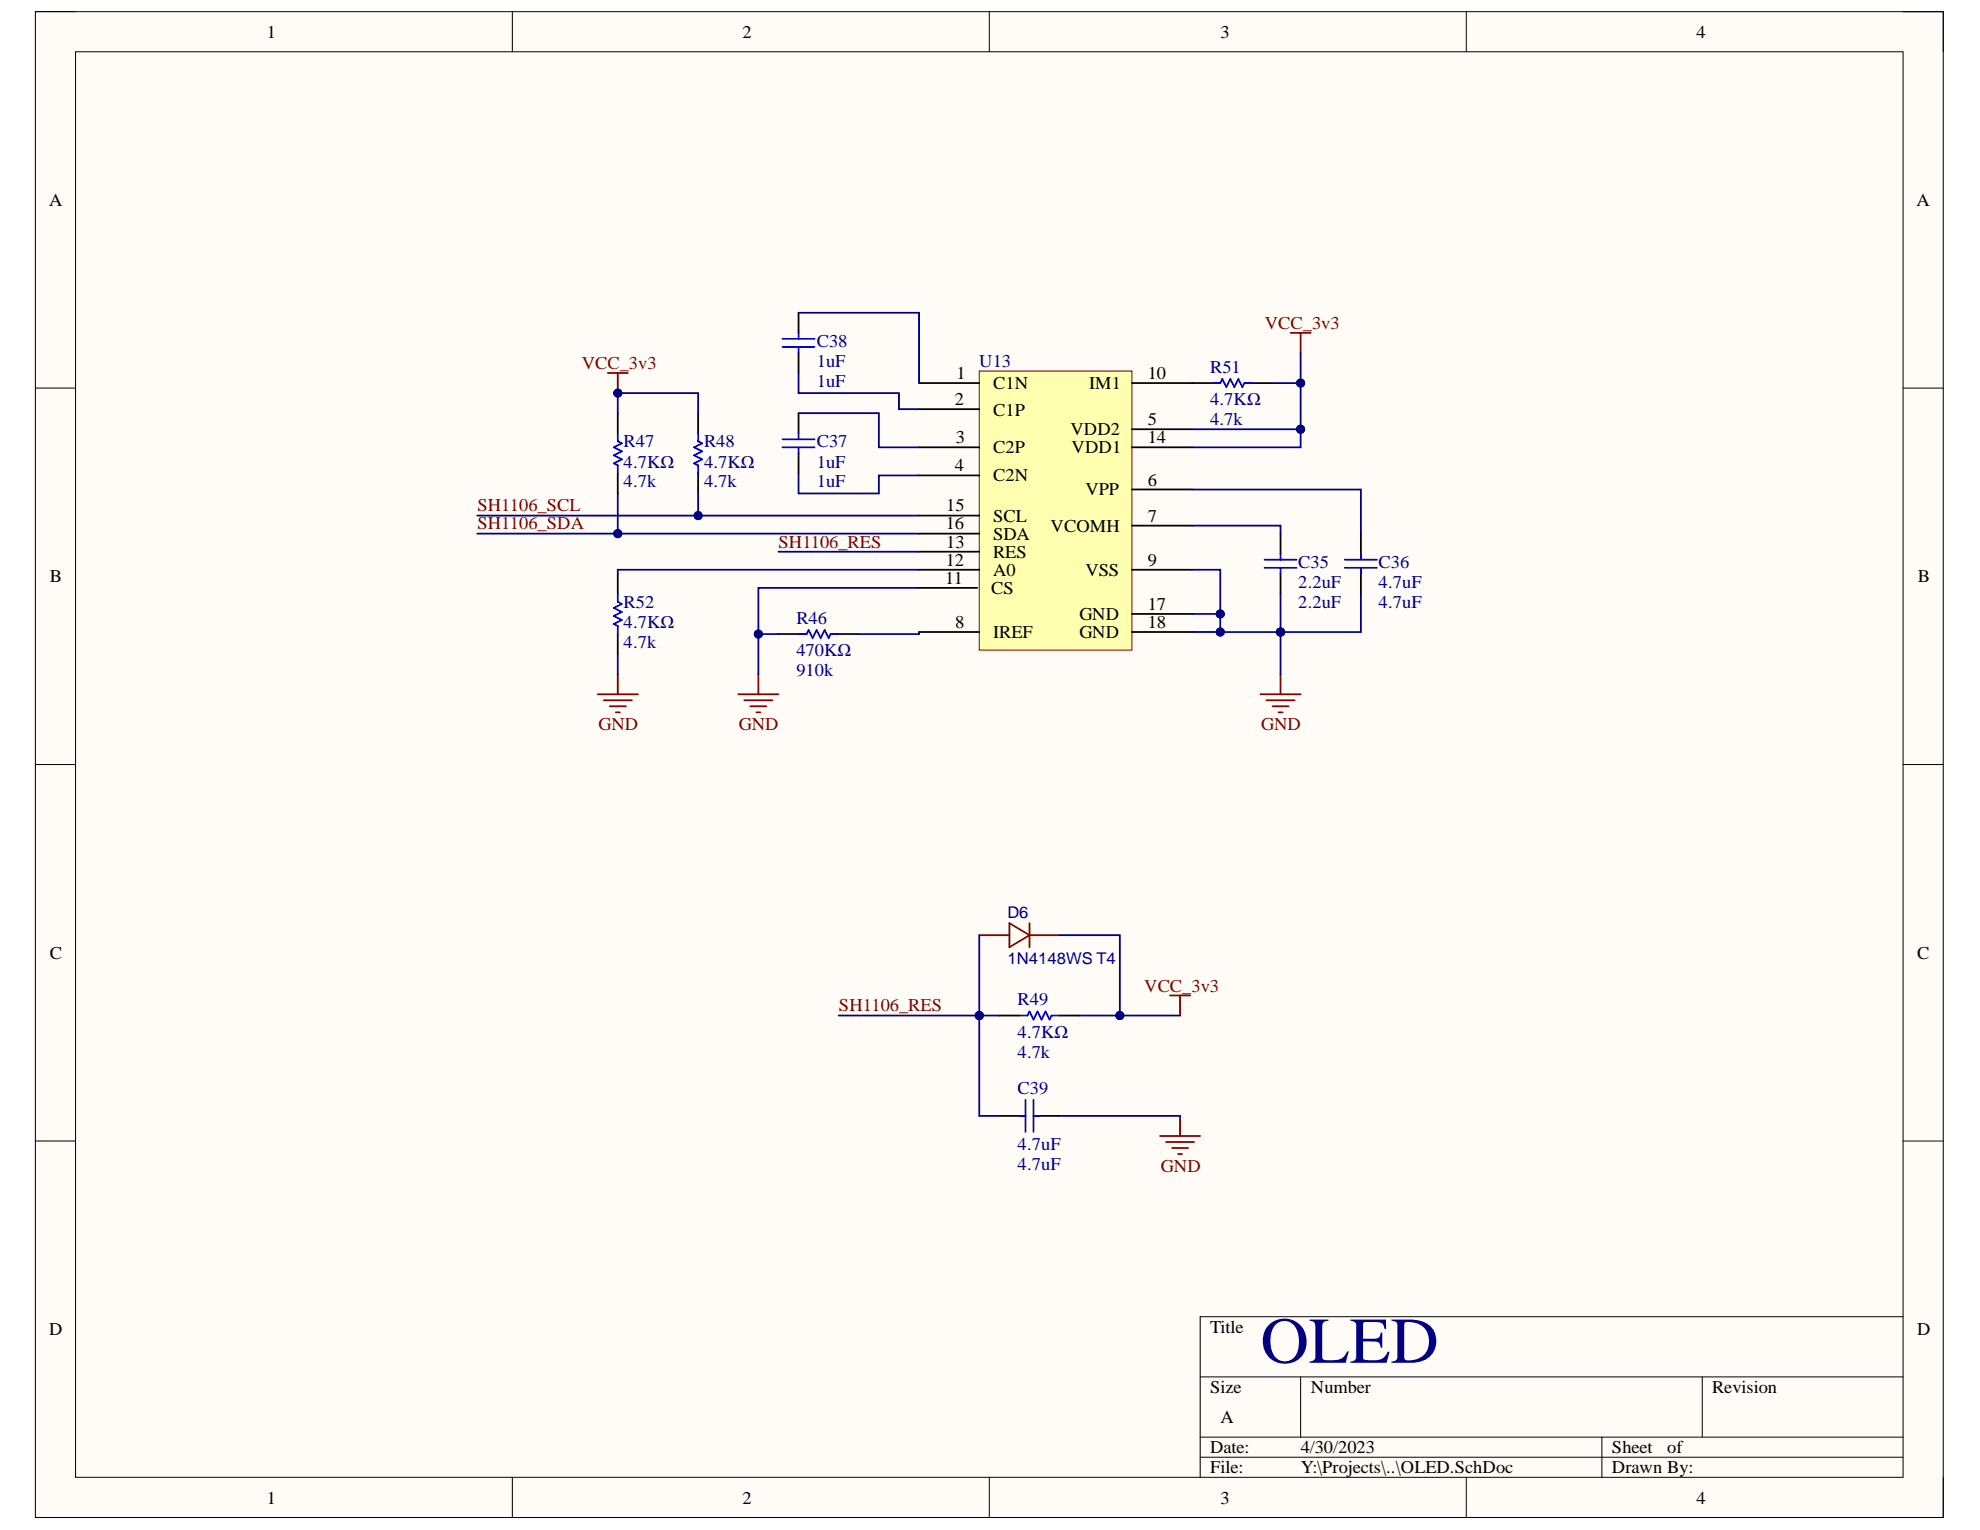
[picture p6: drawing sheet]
<svg xmlns="http://www.w3.org/2000/svg" width="279mm" height="216mm" viewBox="0 0 279 216" stroke-linecap="round" stroke-linejoin="round" font-family="sans-serif">
<path d="M5 1.6h269.2v212.5h-269.2z" fill-rule="evenodd" fill="#fffcf8"/>
<path d="M5 1.6h269.2v212.5h-269.2z" fill="none" stroke="#000" stroke-width=".14"/>
<path d="M10.7 7.3h257.8v201.2h-257.8z" fill-rule="evenodd" fill="#fffcf8"/>
<g fill="none" stroke="#000" stroke-width=".14">
<path d="M5 1.6h5.7M10.7 7.3h257.8v201.2h-257.8zM72.3 1.6v5.7M139.6 1.6v5.7M206.9 1.6v5.7M268.5 1.6h5.7v5.7M5 54.8h5.7M268.5 54.8h5.7M5 107.9h5.7M268.5 107.9h5.7M5 161h5.7M268.5 161h5.7"/>
<path d="M169.4 194.3h99.1M183.5 194.3v8.5M240.2 194.3v8.5M268.5 185.8h-99.1v22.7M72.3 208.5v5.6M139.6 208.5v5.6M169.4 202.8h99.1M169.4 205.6h99.1M206.9 208.5v5.6M226 202.8v5.7M274.2 208.5v5.6"/>
</g>
<path d="M141 143.3h2.9M141 157.5h2.9M146.7 157.5h2.8M149.5 143.3h2.9" fill="none" stroke="#000" stroke-width=".25"/>
<path d="M143.9 143.3h1.1l.3-.6 .5 1.2 .6-1.2 .6 1.2 .5-1.2 .6 1.2 .3-.6h1.1M143.9 157.5h.8M144.7 155.2v4.5M145.8 155.2v4.5M145.8 157.5h.9" fill="none" stroke="#00f" stroke-width=".25"/>
<path d="M85.8 52.6h2.8M87.2 52.6v2.9M165.1 140.5h2.8M166.5 140.5v2.8M166.5 157.5v2.8M163.7 160.3h5.7M164.5 161.1h4M165.4 162h2.3M166.2 162.9h.6" fill="none" stroke="#800000" stroke-width=".25"/>
<path d="M138.2 132h4.2M142.4 130.3l2.9 1.7-2.9 1.7zM145.3 130.3v3.4M145.3 132h4.2" fill="none" stroke="#800" stroke-width=".25"/>
<circle cx="87.2" cy="55.5" r=".57" fill="#000080"/>
<circle cx="87.2" cy="55.5" r=".57" fill="none" stroke="#000080" stroke-width=".14"/>
<path d="M138.2 52.4h21.5v39.3h-21.5z" fill-rule="evenodd" fill="#ffffb0"/>
<path d="M138.2 52.4h21.5v39.3h-21.5z" fill="none" stroke="#800000" stroke-width=".14"/>
<g fill="none" stroke="#000" stroke-width=".25">
<path d="M87.2 58.3v2.8M98.5 58.3v2.8M112.7 44.1v2.9M112.7 49.8v2.8M112.7 58.3v2.8M129.7 54.1h8.5M129.7 57.7h8.5M159.7 54.1h11.4M176.7 54.1h2.9M87.2 66.8v2.8M98.5 66.8v2.8M112.7 64v2.8"/>
<path d="M129.7 63.1h8.5M129.7 67.1h8.5M129.7 72.8h8.5M129.7 75.3h8.5M129.7 77.9h8.5M159.7 60.6h8.5M159.7 63.1h8.5M159.7 69.1h8.5M159.7 74.2h8.5M180.7 75.3v2.8M192 75.3v2.8M87.2 81v2.8"/>
<path d="M87.2 89.5v2.8M109.8 89.5h2.9M118.3 89.5h2.9M129.4 83h8.5M129.7 80.4h8.5M129.7 89.2h8.5M159.7 80.4h8.5M159.7 89.2h8.5M159.7 86.6h8.5M180.7 81v2.8M192 81v2.8"/>
</g>
<g fill="none" stroke="#00f" stroke-width=".25">
<path d="M110.4 49h4.5M110.4 47.8h4.5M112.7 47v.8M112.7 49v.8M171.1 54.1h1.1l.3-.6 .6 1.1 .5-1.1 .6 1.1 .5-1.1 .6 1.1 .3-.5h1.1M87.2 61.1v1.2l.5 .3-1.1 .5 1.1 .6-1.1 .6 1.1 .5-1.1 .6 .6 .3v1.1M98.5 61.1v1.2l.6 .3-1.2 .5 1.2 .6-1.2 .6 1.2 .5-1.2 .6 .6 .3v1.1M110.4 63.1h4.5M110.4 62h4.5M112.7 61.1v.9M112.7 63.1v.9M178.4 79h4.6"/>
<path d="M180.7 78.1v.9M189.8 79h4.5M192 78.1v.9M87.2 83.8v1.1l.5 .3-1.1 .6 1.1 .6-1.1 .5 1.1 .6-1.1 .6 .6 .2v1.2M112.7 89.5h1.1l.3-.6 .6 1.1 .5-1.1 .6 1.1 .6-1.1 .5 1.1 .3-.5h1.1M178.4 80.1h4.6M180.7 80.1v.9M189.8 80.1h4.5M192 80.1v.9"/>
</g>
<g fill="none" stroke="#800000" stroke-width=".25">
<path d="M182.1 47h2.8M183.5 47v2.8M84.3 98h5.7M85.2 98.8h4M86 99.7h2.3M87.2 95.1v2.9M104.2 98h5.6M105 98.8h4M105.9 99.7h2.2M107 95.1v2.9M177.9 98h5.6M178.7 98.8h4"/>
<path d="M179.6 99.7h2.2M180.7 95.1v2.9M86.9 100.5h.6M106.7 100.5h.6M180.4 100.5h.6"/>
</g>
<path d="M138.2 132v11.3" fill="none" stroke="#000080" stroke-width=".25"/>
<circle cx="138.2" cy="143.3" r=".57" fill="#000080"/>
<circle cx="138.2" cy="143.3" r=".57" fill="none" stroke="#000080" stroke-width=".14"/>
<path d="M149.5 132h8.5v11.3" fill="none" stroke="#000080" stroke-width=".25"/>
<circle cx="158" cy="143.3" r=".57" fill="#000080"/>
<circle cx="158" cy="143.3" r=".57" fill="none" stroke="#000080" stroke-width=".14"/>
<path d="M138.2 143.3v14.2h2.8" fill="none" stroke="#000080" stroke-width=".25"/>
<circle cx="138.2" cy="143.3" r=".57" fill="#000080"/>
<circle cx="138.2" cy="143.3" r=".57" fill="none" stroke="#000080" stroke-width=".14"/>
<path d="M112.7 44.1h17v10M112.7 58.3h11.3v4.8h5.7M112.7 52.6v2.9h14.2v2.2h2.8M112.7 66.8v2.8h11.3v-2.5h5.7M118.3 143.3h22.7M149.5 157.5h17" fill="none" stroke="#000080" stroke-width=".25"/>
<circle cx="138.2" cy="143.3" r=".57" fill="#000080"/>
<circle cx="138.2" cy="143.3" r=".57" fill="none" stroke="#000080" stroke-width=".14"/>
<path d="M152.4 143.3h14.1" fill="none" stroke="#000080" stroke-width=".25"/>
<circle cx="158" cy="143.3" r=".57" fill="#000080"/>
<circle cx="158" cy="143.3" r=".57" fill="none" stroke="#000080" stroke-width=".14"/>
<path d="M98.5 69.6v3.2" fill="none" stroke="#000080" stroke-width=".25"/>
<circle cx="98.5" cy="72.8" r=".57" fill="#000080"/>
<circle cx="98.5" cy="72.8" r=".57" fill="none" stroke="#000080" stroke-width=".14"/>
<path d="M87.2 58.3v-2.8h11.3v2.8" fill="none" stroke="#000080" stroke-width=".25"/>
<circle cx="87.2" cy="55.5" r=".57" fill="#000080"/>
<circle cx="87.2" cy="55.5" r=".57" fill="none" stroke="#000080" stroke-width=".14"/>
<path d="M67.3 72.8h62.4" fill="none" stroke="#000080" stroke-width=".25"/>
<circle cx="98.5" cy="72.8" r=".57" fill="#000080"/>
<circle cx="98.5" cy="72.8" r=".57" fill="none" stroke="#000080" stroke-width=".14"/>
<path d="M67.3 75.3h62.4" fill="none" stroke="#000080" stroke-width=".25"/>
<circle cx="87.2" cy="75.3" r=".57" fill="#000080"/>
<circle cx="87.2" cy="75.3" r=".57" fill="none" stroke="#000080" stroke-width=".14"/>
<path d="M87.2 69.6v5.7" fill="none" stroke="#000080" stroke-width=".25"/>
<circle cx="87.2" cy="75.3" r=".57" fill="#000080"/>
<circle cx="87.2" cy="75.3" r=".57" fill="none" stroke="#000080" stroke-width=".14"/>
<path d="M109.8 77.9h19.9M87.2 92.3v2.8M129.4 83h-22.4v6.5h2.8M129.7 80.4h-42.5v.6" fill="none" stroke="#000080" stroke-width=".25"/>
<circle cx="107" cy="89.5" r=".57" fill="#000080"/>
<circle cx="107" cy="89.5" r=".57" fill="none" stroke="#000080" stroke-width=".14"/>
<path d="M107 89.5v5.6" fill="none" stroke="#000080" stroke-width=".25"/>
<circle cx="107" cy="89.5" r=".57" fill="#000080"/>
<circle cx="107" cy="89.5" r=".57" fill="none" stroke="#000080" stroke-width=".14"/>
<path d="M183.5 49.8v4.3h-3.9M129.7 89.2v.3h-8.5" fill="none" stroke="#000080" stroke-width=".25"/>
<circle cx="183.5" cy="54.1" r=".57" fill="#000080"/>
<circle cx="183.5" cy="54.1" r=".57" fill="none" stroke="#000080" stroke-width=".14"/>
<path d="M183.5 54.1v6.5h-15.3" fill="none" stroke="#000080" stroke-width=".25"/>
<circle cx="183.5" cy="60.6" r=".57" fill="#000080"/>
<circle cx="183.5" cy="60.6" r=".57" fill="none" stroke="#000080" stroke-width=".14"/>
<circle cx="183.5" cy="54.1" r=".57" fill="#000080"/>
<circle cx="183.5" cy="54.1" r=".57" fill="none" stroke="#000080" stroke-width=".14"/>
<path d="M183.5 60.6v2.5h-15.3" fill="none" stroke="#000080" stroke-width=".25"/>
<circle cx="183.5" cy="60.6" r=".57" fill="#000080"/>
<circle cx="183.5" cy="60.6" r=".57" fill="none" stroke="#000080" stroke-width=".14"/>
<path d="M168.2 80.4h4v8.8h-4" fill="none" stroke="#000080" stroke-width=".25"/>
<circle cx="172.2" cy="86.6" r=".57" fill="#000080"/>
<circle cx="172.2" cy="86.6" r=".57" fill="none" stroke="#000080" stroke-width=".14"/>
<circle cx="172.2" cy="89.2" r=".57" fill="#000080"/>
<circle cx="172.2" cy="89.2" r=".57" fill="none" stroke="#000080" stroke-width=".14"/>
<path d="M168.2 86.6h4" fill="none" stroke="#000080" stroke-width=".25"/>
<circle cx="172.2" cy="86.6" r=".57" fill="#000080"/>
<circle cx="172.2" cy="86.6" r=".57" fill="none" stroke="#000080" stroke-width=".14"/>
<path d="M168.2 69.1h23.8v6.2M168.2 74.2h12.5v1.1M180.7 83.8v5.4h-8.5" fill="none" stroke="#000080" stroke-width=".25"/>
<circle cx="180.7" cy="89.2" r=".57" fill="#000080"/>
<circle cx="180.7" cy="89.2" r=".57" fill="none" stroke="#000080" stroke-width=".14"/>
<circle cx="172.2" cy="89.2" r=".57" fill="#000080"/>
<circle cx="172.2" cy="89.2" r=".57" fill="none" stroke="#000080" stroke-width=".14"/>
<path d="M192 83.8v5.4h-11.3" fill="none" stroke="#000080" stroke-width=".25"/>
<circle cx="180.7" cy="89.2" r=".57" fill="#000080"/>
<circle cx="180.7" cy="89.2" r=".57" fill="none" stroke="#000080" stroke-width=".14"/>
<path d="M180.7 89.2v5.9" fill="none" stroke="#000080" stroke-width=".25"/>
<circle cx="180.7" cy="89.2" r=".57" fill="#000080"/>
<circle cx="180.7" cy="89.2" r=".57" fill="none" stroke="#000080" stroke-width=".14"/>
<text font-size="9.2" fill="#000080" x="177.9" y="192.3">OLED</text>
<g font-size="2.5">
<text x="37.7" y="5.3">1</text>
<text x="104.8" y="5.3">2</text>
<text x="172.2" y="5.3">3</text>
<text x="239.4" y="5.3">4</text>
<text x="6.9" y="29">A</text>
<text x="270.4" y="29">A</text>
<text x="135" y="53.5">1</text>
<text x="162" y="53.5">10</text>
<text x="134.7" y="57.2">2</text>
<text x="140.1" y="54.9">C1N</text>
<text x="140.1" y="58.6">C1P</text>
<text x="153.7" y="54.9">IM1</text>
<text x="162" y="60">5</text>
<text x="134.9" y="62.5">3</text>
<text x="140.1" y="64">C2P</text>
<text x="151" y="61.4">VDD2</text>
<text x="151.2" y="64">VDD1</text>
<text x="162" y="62.5">14</text>
<text x="134.7" y="66.5">4</text>
<text x="140.1" y="67.9">C2N</text>
<text x="153.2" y="69.9">VPP</text>
<text x="162" y="68.5">6</text>
<text x="133.4" y="74.7">16</text>
<text x="133.5" y="72.2">15</text>
<text x="133.5" y="77.3">13</text>
<text x="140.1" y="73.6">SCL</text>
<text x="140.1" y="76.1">SDA</text>
<text x="148.3" y="75.1">VCOMH</text>
<text x="162" y="73.6">7</text>
<text x="7" y="82.2">B</text>
<text x="133.4" y="82.4">11</text>
<text x="133.4" y="79.9">12</text>
<text x="139.9" y="83.8">CS</text>
<text x="140.1" y="78.7">RES</text>
<text x="140.1" y="81.2">A0</text>
<text x="153.2" y="81.2">VSS</text>
<text x="162" y="79.9">9</text>
<text x="270.6" y="82.2">B</text>
<text x="134.8" y="88.6">8</text>
<text x="152.3" y="87.5">GND</text>
<text x="162" y="86">17</text>
<text x="162" y="88.6">18</text>
<text x="140.1" y="90">IREF</text>
<text x="152.3" y="90">GND</text>
<text x="7" y="135.3">C</text>
<text x="270.5" y="135.3">C</text>
<text x="6.9" y="188.4">D</text>
<text x="170.8" y="188.1">Title</text>
<text x="270.5" y="188.4">D</text>
<text x="170.8" y="196.5">Size</text>
<text x="185" y="196.5">Number</text>
<text x="241.6" y="196.5">Revision</text>
<text x="172.2" y="200.9">A</text>
<text x="170.8" y="205.1">Date:</text>
<text x="170.8" y="207.9">File:</text>
<text x="183.5" y="205.1">4/30/2023</text>
<text x="183.5" y="207.9">Y:\Projects\..\OLED.SchDoc</text>
<text x="227.5" y="205.1">Sheet</text>
<text x="227.5" y="207.9">Drawn By:</text>
<text x="235.3" y="205.1">of</text>
<text x="37.7" y="212.2">1</text>
<text x="104.8" y="212.2">2</text>
<text x="172.2" y="212.2">3</text>
<text x="239.4" y="212.2">4</text>
</g>
<g font-size="2.5" fill="#800000">
<text x="178.5" y="46.5">VCC_3v3</text>
<text x="82.1" y="52">VCC_3v3</text>
<text x="67.4" y="72.2">SH1106_SCL</text>
<text x="67.4" y="74.7">SH1106_SDA</text>
<text x="109.8" y="77.3">SH1106_RES</text>
<text x="84.5" y="103.1">GND</text>
<text x="104.3" y="103.1">GND</text>
<text x="178" y="103.1">GND</text>
<text x="118.4" y="142.7">SH1106_RES</text>
<text x="161.5" y="139.9">VCC_3v3</text>
<text x="163.8" y="165.4">GND</text>
</g>
<g font-size="2.5" fill="#000080">
<text x="115.3" y="49">C38</text>
<text x="115.3" y="51.8">1uF</text>
<text x="138.2" y="51.8">U13</text>
<text x="170.8" y="52.6">R51</text>
<text x="115.3" y="54.7">1uF</text>
<text x="170.8" y="60">4.7k</text>
<text x="170.8" y="57.2">4.7KΩ</text>
<text x="88" y="63.1">R47</text>
<text x="88" y="66">4.7KΩ</text>
<text x="99.3" y="63.1">R48</text>
<text x="99.3" y="66">4.7KΩ</text>
<text x="115.3" y="63.1">C37</text>
<text x="115.3" y="66">1uF</text>
<text x="88" y="68.8">4.7k</text>
<text x="99.3" y="68.8">4.7k</text>
<text x="115.3" y="68.8">1uF</text>
<text x="183.2" y="80.1">C35</text>
<text x="183.2" y="83">2.2uF</text>
<text x="194.5" y="80.1">C36</text>
<text x="194.5" y="83">4.7uF</text>
<text x="88" y="85.8">R52</text>
<text x="88" y="88.6">4.7KΩ</text>
<text x="112.4" y="88.1">R46</text>
<text x="183.2" y="85.8">2.2uF</text>
<text x="194.5" y="85.8">4.7uF</text>
<text x="88" y="91.5">4.7k</text>
<text x="112.4" y="95.4">910k</text>
<text x="112.4" y="92.6">470KΩ</text>
<text x="143.6" y="141.9">R49</text>
<text x="143.6" y="149.2">4.7k</text>
<text x="143.6" y="146.5">4.7KΩ</text>
<text x="143.6" y="154.3">C39</text>
<text x="143.6" y="165.2">4.7uF</text>
<text x="143.6" y="162.3">4.7uF</text>
</g>
<g font-size="2.3" fill="#000080">
<text x="142.2" y="129.5">D6</text>
<text x="142.2" y="136">1N4148WS T4</text>
</g>
</svg>
